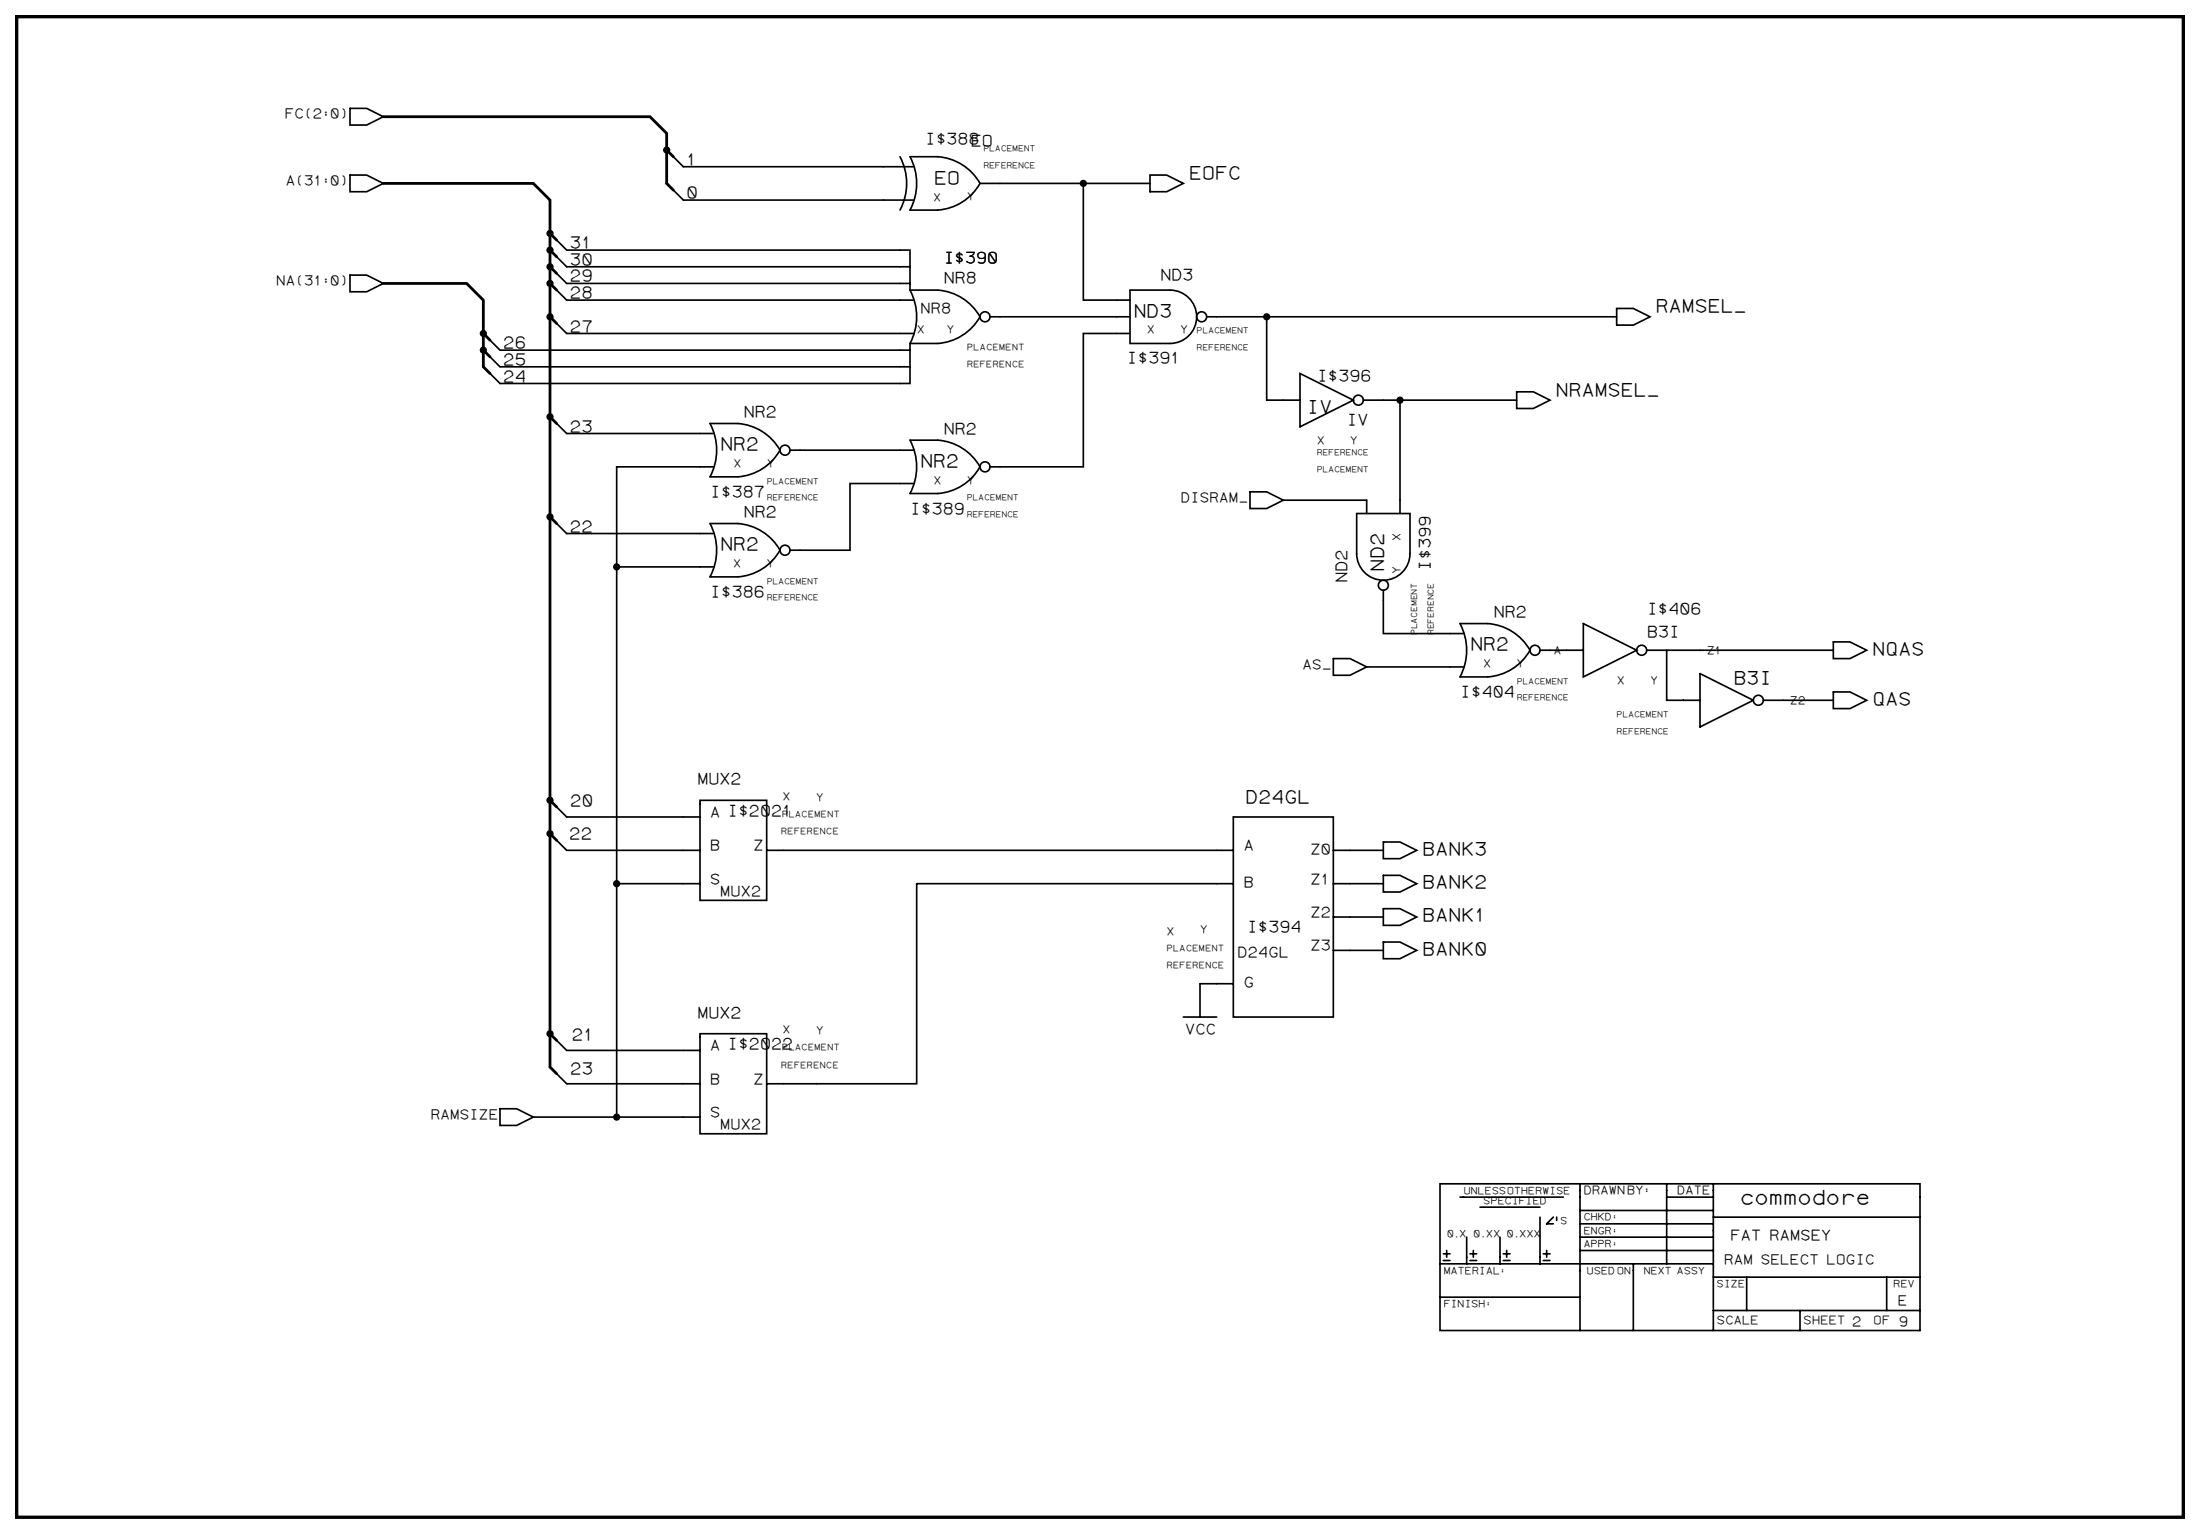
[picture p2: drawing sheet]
<svg xmlns="http://www.w3.org/2000/svg" width="1189mm" height="829mm" viewBox="0 0 1189 829" stroke-linecap="round" stroke-linejoin="round" font-family="sans-serif">
<path d="M9 9h1171v811h-1171z" fill="#fff" stroke="#fff" stroke-width=".6" stroke-linecap="butt"/>
<path d="M9 9h1171v811h-1171z" fill="none" stroke="#000" stroke-width="1.8"/>
<g fill="none" stroke="#000" stroke-width=".9">
<path d="M189 59h9l9 4-9 5h-9zM189 95h9l9 4-9 5h-9zM364 85l5 5h125M486 85a31 31 0 0 1 0 28M492 85h15a28 28 0 0 1 23 14 28 28 0 0 1-23 14h-15a31 31 0 0 0 0-28zM530 99h91M585 99v63h26M621 95h9l9 4-9 5h-9zM364 103l5 5h125M301 130l5 5h186v9h-186l-5-5M189 149h9l9 4-9 5h-9zM301 148l5 5h186"/>
<path d="M301 157l5 5h188M492 157a31 31 0 0 1 0 29M492 157h15a28 28 0 0 1 23 14 28 28 0 0 1-23 15h-15M492 144v13M611 157h21a14 14 0 0 1 15 14 14 14 0 0 1-15 15h-21zM301 175l5 5h188M535 171h76M652 171h32M874 171h-190v45h19M874 167h9l9 4-9 5h-9zM265 184l5 5h222v-3M492 189v9h-222l-5-5"/>
<path d="M492 198v9h-222l-5-5M611 180h-26v72h-50M703 202l28 14-28 15zM737 216h20v61M757 216h63M820 212h9l9 4-9 5h-9zM301 229l5 5h79M384 229h15a28 28 0 0 1 23 14 28 28 0 0 1-23 15h-15a31 31 0 0 0 0-29zM492 238h15a28 28 0 0 1 23 14 28 28 0 0 1-23 15h-15a31 31 0 0 0 0-29zM385 252h-52v351M427 243h67M494 261h-35v36h-32"/>
<path d="M675 266h9l10 4-10 5h-9zM694 270h45v7M733 277h29v22a14 14 0 0 1-14 14 14 14 0 0 1-15-14zM301 283l5 5h79M384 283h15a28 28 0 0 1 23 14 28 28 0 0 1-23 15h-15a31 31 0 0 0 0-29zM333 306h52M748 319v23h43M789 337h15a28 28 0 0 1 23 14 28 28 0 0 1-23 15h-15a31 31 0 0 0 0-29zM856 337l28 14-28 15zM721 356h9l9 4-9 5h-9zM832 351h24M890 351h101"/>
<path d="M901 351v27h18M991 347h9l9 4-9 5h-9zM739 360h52M919 364l28 14-28 15zM953 378h38M991 374h9l9 4-9 5h-9zM301 436l5 5h72M378 432h36v54h-36zM301 454l5 5h72M414 459h252M666 441h55v108h-55zM721 459h27"/>
<path d="M748 455h9l9 4-9 5h-9zM333 477h45M666 477h-171v108h-81M721 477h27M748 473h9l9 4-9 5h-9zM721 495h27M748 491h9l9 4-9 5h-9zM721 513h27M748 509h9l9 4-9 5h-9zM666 531h-18v18M378 558h36v54h-36zM639 549h18"/>
<path d="M301 562l5 5h72M270 599h9l9 4-9 5h-9zM301 580l5 5h72M288 603h90M778 639h260v80h-260zM854 639v80M901 639v44M926 639v80M789 647h56M800 652h32M832 658v25M839 658l-3 3h3"/>
<path d="M841 658v1M854 654h72M901 647h25M926 658h112M780 677h4M782 676v3M793 668v15M794 677h4M796 676v3M811 668v15M812 677h4M814 676v3"/>
<path d="M834 677h4M836 676v3M854 676h72M854 668h72M854 661h72M778 683h148M780 681h4M794 681h4M812 681h4M834 681h4M883 683v36M926 690h112"/>
<path d="M944 690v18M1020 690v18M778 701h76M926 708h112M973 708v11"/>
<circle cx="532" cy="171" r="2.7"/>
<circle cx="649" cy="171" r="2.7"/>
<circle cx="734" cy="216" r="2.7"/>
<circle cx="424" cy="243" r="2.7"/>
<circle cx="532" cy="252" r="2.7"/>
<circle cx="424" cy="297" r="2.7"/>
<circle cx="748" cy="316" r="2.7"/>
<circle cx="830" cy="351" r="2.7"/>
<circle cx="887" cy="351" r="2.7"/>
<circle cx="950" cy="378" r="2.7"/>
</g>
<g fill="#000" stroke="#000" stroke-width=".9">
<circle cx="360" cy="81" r="1.5"/>
<circle cx="585" cy="99" r="1.5"/>
<circle cx="297" cy="135" r="1.5"/>
<circle cx="297" cy="126" r="1.5"/>
<circle cx="297" cy="144" r="1.5"/>
<circle cx="297" cy="153" r="1.5"/>
<circle cx="297" cy="171" r="1.5"/>
<circle cx="684" cy="171" r="1.5"/>
<circle cx="261" cy="189" r="1.5"/>
<circle cx="261" cy="180" r="1.5"/>
<circle cx="757" cy="216" r="1.5"/>
<circle cx="297" cy="225" r="1.5"/>
<circle cx="297" cy="279" r="1.5"/>
<circle cx="333" cy="306" r="1.5"/>
<circle cx="297" cy="432" r="1.5"/>
<circle cx="297" cy="450" r="1.5"/>
<circle cx="333" cy="477" r="1.5"/>
<circle cx="297" cy="558" r="1.5"/>
<circle cx="333" cy="603" r="1.5"/>
</g>
<g fill="none" stroke="#000" stroke-width="1.5">
<path d="M207 63h144l9 9v27l4 4M207 99h81l9 9v27M360 81l4 4M297 135v441l4 4M297 135l4 4M297 126l4 4M207 153h45l9 9v36l4 4M297 153l4 4M297 144l4 4M297 171l4 4M261 189l4 4M261 180l4 4"/>
<path d="M297 225l4 4M297 279l4 4M297 432l4 4M297 450l4 4M297 558l4 4"/>
</g>
<text font-size="11" x="940" y="650">commodore</text>
<g font-size="10">
<text x="505" y="99">EO</text>
<text x="642" y="97">EOFC</text>
<text x="612" y="171">ND3</text>
<text x="895" y="169">RAMSEL_</text>
<text x="841" y="214">NRAMSEL_</text>
<text x="706" y="223">IV</text>
<text x="389" y="243">NR2</text>
<text x="497" y="252">NR2</text>
<text x="389" y="297">NR2</text>
<text x="748" y="309" transform="rotate(-90 748 309)">ND2</text>
<text x="794" y="351">NR2</text>
<text x="1012" y="354">NQAS</text>
<text x="937" y="369">B3I</text>
<text x="1012" y="381">QAS</text>
<text x="673" y="434">D24GL</text>
<text x="769" y="462">BANK3</text>
<text x="769" y="480">BANK2</text>
<text x="769" y="498">BANK1</text>
<text x="769" y="516">BANK0</text>
</g>
<g font-size="9">
<text x="371" y="89">1</text>
<text x="371" y="107">0</text>
<text x="308" y="134">31</text>
<text x="308" y="143">30</text>
<text x="308" y="152">29</text>
<text x="308" y="161">28</text>
<text x="308" y="179">27</text>
<text x="272" y="188">26</text>
<text x="272" y="197">25</text>
<text x="272" y="206">24</text>
<text x="308" y="233">23</text>
<text x="308" y="287">22</text>
<text x="308" y="435">20</text>
<text x="307" y="453">22</text>
<text x="309" y="562">21</text>
<text x="308" y="580">23</text>
</g>
<g font-size="8.7">
<text x="500" y="78">I$388</text>
<text x="524" y="79">EO</text>
<text x="510" y="142">I$390</text>
<text x="510" y="153">NR8</text>
<text x="627" y="151">ND3</text>
<text x="609" y="196">I$391</text>
<text x="712" y="206">I$396</text>
<text x="402" y="225">NR2</text>
<text x="728" y="229">IV</text>
<text x="510" y="234">NR2</text>
<text x="384" y="268">I$387</text>
<text x="402" y="279">NR2</text>
<text x="492" y="277">I$389</text>
<text x="773" y="308" transform="rotate(-90 773 308)">I$399</text>
<text x="728" y="315" transform="rotate(-90 728 315)">ND2</text>
<text x="384" y="322">I$386</text>
<text x="807" y="333">NR2</text>
<text x="890" y="331">I$406</text>
<text x="890" y="344">B3I</text>
<text x="789" y="376">I$404</text>
<text x="377" y="424">MUX2</text>
<text x="674" y="503">I$394</text>
<text x="377" y="550">MUX2</text>
</g>
<g font-size="8">
<text x="497" y="169">NR8</text>
<text x="384" y="441">A I$2021</text>
<text x="384" y="459">B</text>
<text x="407" y="459">Z</text>
<text x="672" y="459">A</text>
<text x="708" y="461">Z0</text>
<text x="384" y="477">S</text>
<text x="672" y="479">B</text>
<text x="708" y="477">Z1</text>
<text x="389" y="484">MUX2</text>
<text x="708" y="495">Z2</text>
<text x="708" y="513">Z3</text>
<text x="669" y="517">D24GL</text>
<text x="672" y="533">G</text>
<text x="640" y="558">VCC</text>
<text x="384" y="567">A I$2022</text>
<text x="384" y="585">B</text>
<text x="407" y="585">Z</text>
<text x="384" y="603">S</text>
<text x="389" y="610">MUX2</text>
<text x="935" y="670">FAT RAMSEY</text>
</g>
<g font-size="7.5">
<text x="154" y="64">FC(2:0)</text>
<text x="154" y="100">A(31:0)</text>
<text x="149" y="154">NA(31:0)</text>
<text x="638" y="271">DISRAM_</text>
<text x="704" y="361">AS_</text>
<text x="233" y="604">RAMSIZE</text>
<text x="932" y="683">RAM SELECT LOGIC</text>
<text x="1025" y="705">E</text>
<text x="1001" y="717">2</text>
<text x="1026" y="717">9</text>
</g>
<g font-size="6.5">
<text x="856" y="645">DRAWNBY:</text>
<text x="906" y="645">DATE</text>
<text x="928" y="715">SCALE</text>
<text x="975" y="715">SHEET</text>
<text x="1012" y="715">OF</text>
</g>
<g font-size="6">
<text x="522" y="108">Y</text>
<text x="504" y="108">X</text>
<text x="495" y="180">X</text>
<text x="512" y="180">Y</text>
<text x="620" y="180">X</text>
<text x="638" y="180">Y</text>
<text x="712" y="240">X</text>
<text x="730" y="240">Y</text>
<text x="396" y="252">X</text>
<text x="414" y="252">Y</text>
<text x="504" y="261">X</text>
<text x="522" y="261">Y</text>
<text x="757" y="292" transform="rotate(-90 757 292)">X</text>
<text x="396" y="306">X</text>
<text x="414" y="306">Y</text>
<text x="757" y="310" transform="rotate(-90 757 310)">Y</text>
<text x="839" y="353">A</text>
<text x="922" y="353">Z1</text>
<text x="802" y="360">X</text>
<text x="820" y="360">Y</text>
<text x="874" y="369">X</text>
<text x="892" y="369">Y</text>
<text x="967" y="380">Z2</text>
<text x="423" y="432">X</text>
<text x="441" y="433">Y</text>
<text x="630" y="505">X</text>
<text x="648" y="504">Y</text>
<text x="423" y="558">X</text>
<text x="441" y="559">Y</text>
</g>
<g font-size="5.5">
<text x="791" y="645">UNLESSOTHERWISE</text>
<text x="802" y="650">SPECIFIED</text>
<text x="856" y="659">CHKD:</text>
<text x="843" y="661">S</text>
<text x="782" y="668">0.X</text>
<text x="796" y="668">0.XX 0.XXX</text>
<text x="856" y="667">ENGR:</text>
<text x="856" y="674">APPR:</text>
<text x="780" y="688">MATERIAL:</text>
<text x="857" y="688">USED ON</text>
<text x="888" y="688">NEXT ASSY</text>
<text x="928" y="695">SIZE</text>
<text x="1023" y="695">REV</text>
<text x="780" y="706">FINISH:</text>
</g>
<g font-size="4.8">
<text x="522" y="189">PLACEMENT</text>
<text x="522" y="198">REFERENCE</text>
<text x="423" y="441">PLACEMENT</text>
<text x="422" y="451">REFERENCE</text>
<text x="630" y="514">PLACEMENT</text>
<text x="630" y="523">REFERENCE</text>
<text x="423" y="567">PLACEMENT</text>
<text x="422" y="577">REFERENCE</text>
</g>
<g font-size="4.5">
<text x="531" y="82">PLACEMENT</text>
<text x="531" y="91">REFERENCE</text>
<text x="647" y="180">PLACEMENT</text>
<text x="647" y="189">REFERENCE</text>
<text x="712" y="246">REFERENCE</text>
<text x="712" y="255">PLACEMENT</text>
<text x="414" y="261">PLACEMENT</text>
<text x="414" y="270">REFERENCE</text>
<text x="522" y="270">PLACEMENT</text>
<text x="522" y="279">REFERENCE</text>
<text x="414" y="315">PLACEMENT</text>
<text x="414" y="324">REFERENCE</text>
<text x="766" y="343" transform="rotate(-90 766 343)">PLACEMENT</text>
<text x="775" y="343" transform="rotate(-90 775 343)">REFERENCE</text>
<text x="820" y="369">PLACEMENT</text>
<text x="820" y="378">REFERENCE</text>
<text x="874" y="387">PLACEMENT</text>
<text x="874" y="396">REFERENCE</text>
</g>
</svg>
